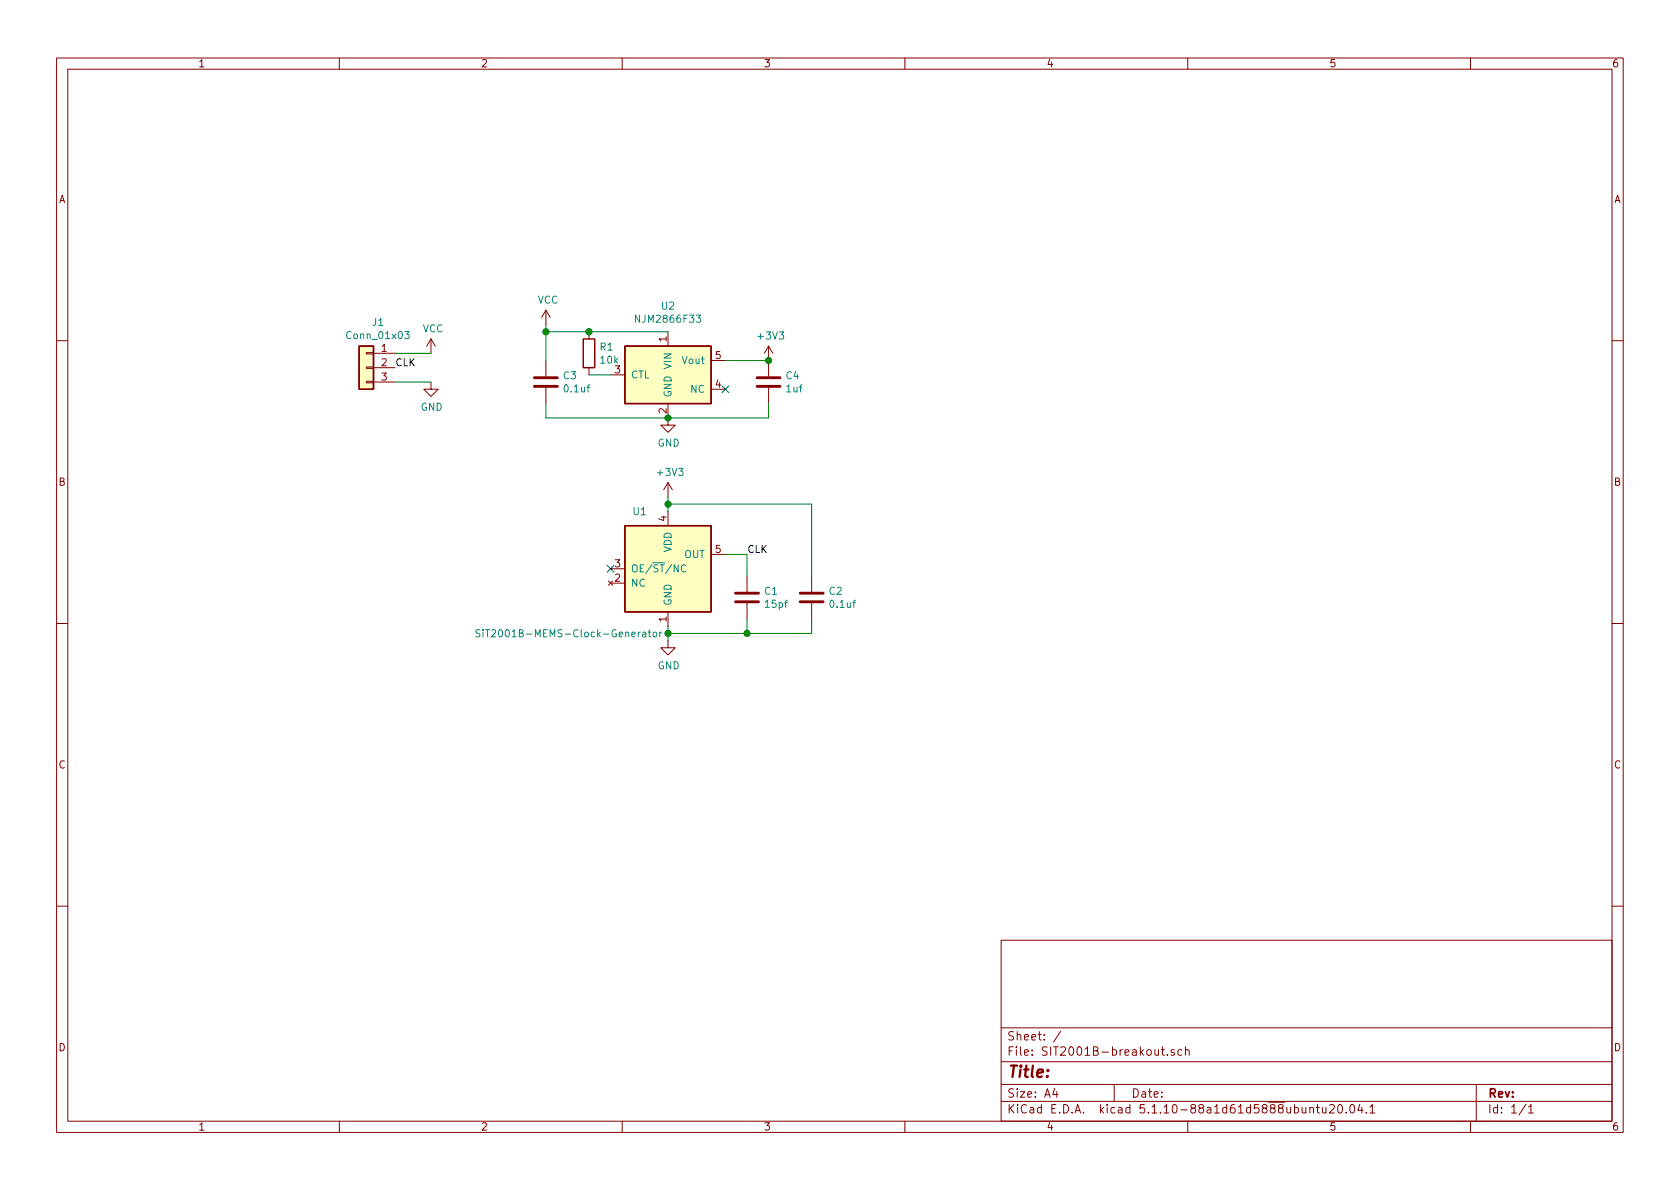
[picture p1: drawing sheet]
EESchema Schematic File Version 4
EELAYER 30 0
EELAYER END
$Descr A4 11693 8268
encoding utf-8
Sheet 1 1
Title ""
Date ""
Rev ""
Comp ""
Comment1 ""
Comment2 ""
Comment3 ""
Comment4 ""
$EndDescr
$Comp
L my-kicad-symbols:SiT2001B-MEMS-Clock-Generator U1
U 1 1
P 4650 3950
F 0 "U1" H 4400 4350 50  0000 L CNN
F 1 "SiT2001B-MEMS-Clock-Generator" H 3300 3500 50  0000 L CNN
F 2 "Package_TO_SOT_SMD:SOT-23-5" H 4650 3950 50  0001 C CNN
F 3 "" H 4650 3950 50  0001 C CNN
	1    4650 3950
	1    0    0    -1  
$EndComp
$Comp
L Device:C C2
U 1 1
P 5650 4150
F 0 "C2" H 5765 4196 50  0000 L CNN
F 1 "0.1uf" H 5765 4105 50  0000 L CNN
F 2 "Capacitor_SMD:C_0603_1608Metric" H 5688 4000 50  0001 C CNN
F 3 "~" H 5650 4150 50  0001 C CNN
	1    5650 4150
	1    0    0    -1  
$EndComp
$Comp
L Device:C C1
U 1 1
P 5200 4150
F 0 "C1" H 5315 4196 50  0000 L CNN
F 1 "15pf" H 5315 4105 50  0000 L CNN
F 2 "Capacitor_SMD:C_0603_1608Metric" H 5238 4000 50  0001 C CNN
F 3 "~" H 5200 4150 50  0001 C CNN
	1    5200 4150
	1    0    0    -1  
$EndComp
$Comp
L Connector_Generic:Conn_01x03 J1
U 1 1
P 2550 2550
F 0 "J1" H 2468 2867 50  0000 C CNN
F 1 "Conn_01x03" H 2468 2776 50  0000 C CNN
F 2 "my-kicad-footprints:Pin_1x03_P2.54mm_nosilk" H 2550 2550 50  0001 C CNN
F 3 "~" H 2550 2550 50  0001 C CNN
	1    2550 2550
	-1   0    0    -1  
$EndComp
$Comp
L power:GND #PWR0101
U 1 1
P 4650 4450
F 0 "#PWR0101" H 4650 4200 50  0001 C CNN
F 1 "GND" H 4655 4277 50  0000 C CNN
F 2 "" H 4650 4450 50  0001 C CNN
F 3 "" H 4650 4450 50  0001 C CNN
	1    4650 4450
	1    0    0    -1  
$EndComp
Wire Wire Line
	4650 4450 4650 4400
Wire Wire Line
	4650 4400 5200 4400
Wire Wire Line
	5200 4400 5200 4300
Connection ~ 4650 4400
Wire Wire Line
	4650 4400 4650 4350
Wire Wire Line
	5650 4300 5650 4400
Wire Wire Line
	5650 4400 5200 4400
Connection ~ 5200 4400
Wire Wire Line
	5200 4000 5200 3850
Wire Wire Line
	5200 3850 5050 3850
Wire Wire Line
	4650 3450 4650 3500
Wire Wire Line
	4650 3500 5650 3500
Wire Wire Line
	5650 3500 5650 4000
Connection ~ 4650 3500
Wire Wire Line
	4650 3500 4650 3550
$Comp
L power:GND #PWR0102
U 1 1
P 3000 2650
F 0 "#PWR0102" H 3000 2400 50  0001 C CNN
F 1 "GND" H 3005 2477 50  0000 C CNN
F 2 "" H 3000 2650 50  0001 C CNN
F 3 "" H 3000 2650 50  0001 C CNN
	1    3000 2650
	1    0    0    -1  
$EndComp
Wire Wire Line
	3000 2450 2750 2450
Wire Wire Line
	2750 2650 3000 2650
Text Label 5200 3850 0    50   ~ 0
CLK
Text Label 2750 2550 0    50   ~ 0
CLK
$Comp
L power:+3V3 #PWR0103
U 1 1
P 5350 2500
F 0 "#PWR0103" H 5350 2350 50  0001 C CNN
F 1 "+3V3" H 5365 2673 50  0000 C CNN
F 2 "" H 5350 2500 50  0001 C CNN
F 3 "" H 5350 2500 50  0001 C CNN
	1    5350 2500
	1    0    0    -1  
$EndComp
$Comp
L power:+3V3 #PWR0104
U 1 1
P 4650 3450
F 0 "#PWR0104" H 4650 3300 50  0001 C CNN
F 1 "+3V3" H 4665 3623 50  0000 C CNN
F 2 "" H 4650 3450 50  0001 C CNN
F 3 "" H 4650 3450 50  0001 C CNN
	1    4650 3450
	1    0    0    -1  
$EndComp
NoConn ~ 4250 3950
$Comp
L my-kicad-symbols:NJM2866F33 U2
U 1 1
P 4650 2600
F 0 "U2" H 4650 3081 50  0000 C CNN
F 1 "NJM2866F33" H 4650 2990 50  0000 C CNN
F 2 "Package_TO_SOT_SMD:SOT-23-5" H 4650 2600 50  0001 C CNN
F 3 "" H 4650 2600 50  0001 C CNN
	1    4650 2600
	1    0    0    -1  
$EndComp
$Comp
L Device:C C3
U 1 1
P 3800 2650
F 0 "C3" H 3915 2696 50  0000 L CNN
F 1 "0.1uf" H 3915 2605 50  0000 L CNN
F 2 "Capacitor_SMD:C_0603_1608Metric" H 3838 2500 50  0001 C CNN
F 3 "~" H 3800 2650 50  0001 C CNN
	1    3800 2650
	1    0    0    -1  
$EndComp
$Comp
L power:VCC #PWR0105
U 1 1
P 3800 2250
F 0 "#PWR0105" H 3800 2100 50  0001 C CNN
F 1 "VCC" H 3815 2423 50  0000 C CNN
F 2 "" H 3800 2250 50  0001 C CNN
F 3 "" H 3800 2250 50  0001 C CNN
	1    3800 2250
	1    0    0    -1  
$EndComp
$Comp
L Device:R R1
U 1 1
P 4100 2450
F 0 "R1" H 4170 2496 50  0000 L CNN
F 1 "10k" H 4170 2405 50  0000 L CNN
F 2 "Resistor_SMD:R_0603_1608Metric" V 4030 2450 50  0001 C CNN
F 3 "~" H 4100 2450 50  0001 C CNN
	1    4100 2450
	1    0    0    -1  
$EndComp
Wire Wire Line
	4100 2600 4250 2600
Wire Wire Line
	4650 2300 4100 2300
Wire Wire Line
	3800 2300 3800 2250
Connection ~ 4100 2300
Wire Wire Line
	4100 2300 3800 2300
Wire Wire Line
	3800 2300 3800 2500
Connection ~ 3800 2300
Wire Wire Line
	3800 2800 3800 2900
Wire Wire Line
	3800 2900 4650 2900
$Comp
L power:GND #PWR0106
U 1 1
P 4650 2900
F 0 "#PWR0106" H 4650 2650 50  0001 C CNN
F 1 "GND" H 4655 2727 50  0000 C CNN
F 2 "" H 4650 2900 50  0001 C CNN
F 3 "" H 4650 2900 50  0001 C CNN
	1    4650 2900
	1    0    0    -1  
$EndComp
Connection ~ 4650 2900
$Comp
L Device:C C4
U 1 1
P 5350 2650
F 0 "C4" H 5465 2696 50  0000 L CNN
F 1 "1uf" H 5465 2605 50  0000 L CNN
F 2 "Capacitor_SMD:C_0603_1608Metric" H 5388 2500 50  0001 C CNN
F 3 "~" H 5350 2650 50  0001 C CNN
	1    5350 2650
	1    0    0    -1  
$EndComp
Wire Wire Line
	5350 2500 5050 2500
Connection ~ 5350 2500
Wire Wire Line
	4650 2900 5350 2900
Wire Wire Line
	5350 2900 5350 2800
NoConn ~ 5050 2700
$Comp
L power:VCC #PWR0107
U 1 1
P 3000 2450
F 0 "#PWR0107" H 3000 2300 50  0001 C CNN
F 1 "VCC" H 3015 2623 50  0000 C CNN
F 2 "" H 3000 2450 50  0001 C CNN
F 3 "" H 3000 2450 50  0001 C CNN
	1    3000 2450
	1    0    0    -1  
$EndComp
$EndSCHEMATC
